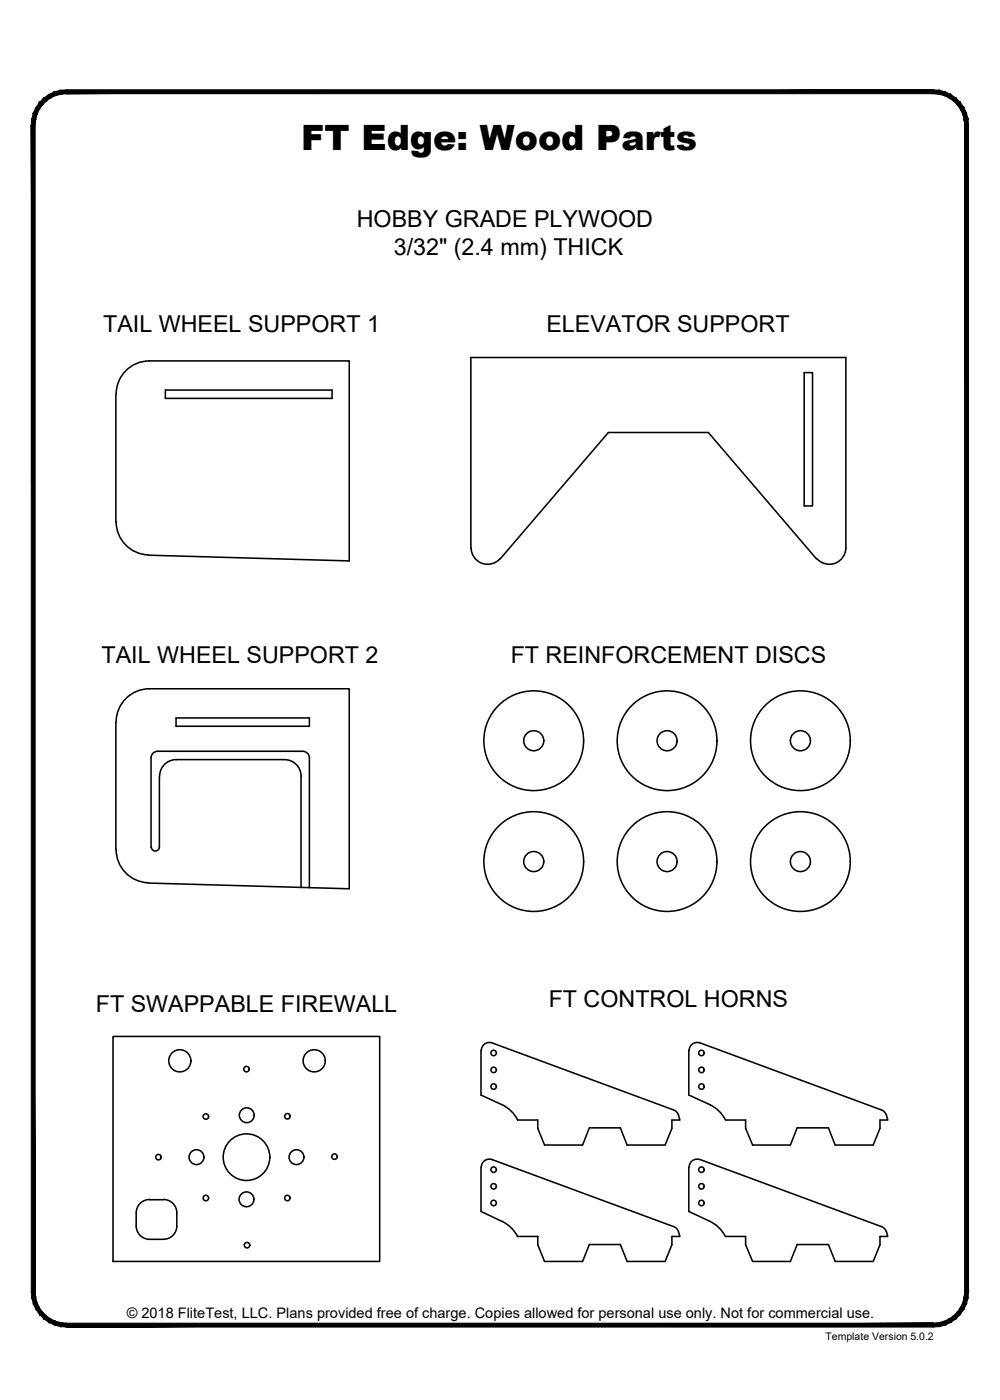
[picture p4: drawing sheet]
<svg xmlns="http://www.w3.org/2000/svg" width="190mm" height="267mm" viewBox="0 0 190 267" stroke-linecap="round" stroke-linejoin="round" font-family="sans-serif">
<!-- layer: 22 TILED -->
<g fill="#000" stroke="#000" stroke-width=".19">
<path d="M11.5 17.2l1.2-.1v.8zM11.5 17.2l.2 .7h1zM10.4 17.5l1.1-.3 .2 .7zM10.4 17.5l.2 .7 1.1-.3zM9.3 18l1.1-.5 .2 .7zM9.3 18l.4 .6 .9-.4zM8.3 18.7l1-.7 .4 .6zM8.3 18.7l.5 .5 .9-.6zM8.3 18.7l.5 .5-1.3 .3zM7.5 19.5l.6 .5 .7-.8zM7.5 19.5l.6 .5-1.3 .5zM6.8 20.5l.7 .3 .6-.8zM6.8 20.5l.7 .3-1.1 .7zM6.4 21.5l.6 .3 .5-1zM6.4 21.5l.6 .3-.9 .9zM6.1 22.7l.7 .1 .2-1zM6.1 22.7l.7 .1-.8 1.1zM6.8 22.8l-.8 1.1h.7z"/>
<path d="M12.7 17.9h165.1v-.8zM12.7 17.1h165.1l-165.1 .8z"/>
<path d="M6 23.9l.7 222.2v-222.2zM6 23.9l.7 222.2h-.7z"/>
<path d="M184.4 22.7l.1 1.2h-.7zM183.7 22.8l.1 1.1 .6-1.2zM184.1 21.5l.3 1.2-.7 .1zM183.4 21.8l.3 1 .4-1.3zM183.6 20.5l.5 1-.7 .3zM183 20.8l.4 1 .2-1.3zM182.9 19.5l.7 1-.6 .3zM182.4 20l.6 .8-.1-1.3zM182.1 18.7l.8 .8-.5 .5zM182.1 18.7l-.5 .5 .8 .8zM181.1 18l1 .7-.5 .5zM181.1 18l-.3 .6 .8 .6zM180.1 17.5l1 .5-.3 .6zM180.1 17.5l-.3 .7 1 .4zM178.9 17.2l1.2 .3-.3 .7zM178.9 17.2l-.1 .7 1 .3zM177.8 17.1l1.1 .1-.1 .7zM177.8 17.1v.8h1z"/>
<path d="M6 246.1h.7l-.6 1.2zM6.7 246.1l-.6 1.2 .7-.2zM6.1 247.3l.7-.2-.4 1.3zM6.8 247.1l-.4 1.3 .6-.3zM6.4 248.4l.6-.3-.2 1.3zM7 248.1l-.2 1.3 .7-.3zM6.8 249.4l.7-.3v1.3zM7.5 249.1v1.3l.6-.5zM7.5 250.4l.6-.5 .2 1.3zM8.1 249.9l.2 1.3 .5-.5zM8.8 250.7l.5 1.2-1-.7zM8.8 250.7l.5 1.2 .4-.6zM9.7 251.3l.7 1.1-1.1-.5zM9.7 251.3l.7 1.1 .2-.7zM10.6 251.7l.9 1-1.1-.3zM10.6 251.7l.9 1 .2-.7zM11.7 252l1 .8-1.2-.1zM11.7 252l1 .8v-.7z"/>
<path d="M12.7 252.1v.7l165.1-.7zM12.7 252.8l165.1-.7v.7z"/>
<path d="M177.8 252.1l1.1 .6-1.1 .1zM177.8 252.1l1.1 .6-.1-.7zM178.8 252l1.3 .4-1.2 .3zM178.8 252l1.3 .4-.3-.7zM179.8 251.7l1.3 .2-1 .5zM179.8 251.7l1.3 .2-.3-.6zM180.8 251.3l1.3-.1-1 .7zM180.8 251.3l1.3-.1-.5-.5zM181.6 250.7l1.3-.3-.8 .8zM181.6 250.7l1.3-.3-.5-.5zM182.4 249.9l1.2-.5-.7 1zM183 249.1l-.6 .8 1.2-.5zM183 249.1l1.1-.7-.5 1zM183.4 248.1l-.4 1 1.1-.7zM183.4 248.1l1-.8-.3 1.1zM183.7 247.1l-.3 1 1-.8zM184.5 246.1l-.1 1.2-.7-.2zM183.8 246.1l-.1 1 .8-1z"/>
<path d="M183.8 23.9v222.2h.7zM183.8 23.9h.7v222.2z"/>
</g>
<!-- layer: 01 CUT -->
<g fill="none" stroke="#000" stroke-width=".3">
<path d="M22.1 75.1v24.3M22.1 75.1a6.3 6.3 0 0 1 6.3-6.3h38.1v38.1l-38.2-1.1M31.5 74.3h31.8v1.6h-31.8zM153.2 71h1.6v25.4h-1.6zM22.1 99.4a6.3 6.3 0 0 0 6.2 6.3M89.7 104.4v-36.3h71.4v36.3M89.7 104.3a3.2 3.2 0 0 0 2.1 3 3.2 3.2 0 0 0 3.5-.9M95.3 106.5l20.6-24.1h19l20.6 24.1M161.1 104.3a3.2 3.2 0 0 1-2 3 3.2 3.2 0 0 1-3.5-.9M22.1 137.6v24.3M22.1 137.5a6.3 6.3 0 0 1 6.3-6.3h38.1v38.1l-38.2-1.1M33.5 136.8h25.4v1.6h-25.4z"/>
<path d="M30 143.1h27.6M30 143.1a1.26 1.26 0 0 0-1.2 1.3v17M30.4 147.9v13.5a.77 .77 0 0 1-.8 .7 .77 .77 0 0 1-.8-.7M33.5 144.7h20.7a3.2 3.2 0 0 1 3.2 3.2v21.2M33.6 144.7a3.2 3.2 0 0 0-3.2 3.2M57.7 143.1a1.26 1.26 0 0 1 1.2 1.3v24.7M22.1 161.8a6.3 6.3 0 0 0 6.2 6.4M21.5 197.4h50.8v42.9h-50.8zM91.6 200.2v8.4l4 1.8M91.7 200.1a1.56 1.56 0 0 1 2.1-1.4l34.5 12.7M95.6 210.4l1.1 .7 .9 .7 1 1.5M128.3 211.4a1.56 1.56 0 0 1 1 1"/>
<path d="M129.2 212.4l.3 1h-1.5v1.6l-1.3 3.1h-7.2l-1.3-3.2h-5.9l-1.3 3.2h-7.3l-1.3-3.1v-1.6h-3.8M131.2 200.2v8.4l4 1.8M131.3 200.1a1.56 1.56 0 0 1 2.1-1.4l34.5 12.7M135.2 210.4l1.5 1 .8 .9 .7 1M167.9 211.4a1.56 1.56 0 0 1 1 1M168.9 212.4l.2 1h-1.5v1.6l-1.3 3.1h-7.2l-1.3-3.2h-5.9l-1.3 3.2h-7.2l-1.4-3.1v-1.6h-3.8M28.5 228.5h2.6M28.5 228.5a2.55 2.55 0 0 0-2.6 2.6v2.5a2.55 2.55 0 0 0 2.6 2.5h2.6M31.1 228.5a2.55 2.55 0 0 1 2.6 2.6v2.4a2.55 2.55 0 0 1-2.6 2.6M91.6 222.4v8.4l4 1.9M93.8 220.9l34.5 12.8a1.45 1.45 0 0 1 .9 1l.3 .8h-1.5v1.6l-1.3 3.2h-7.2l-1.3-3.2h-5.9l-1.3 3.2h-7.3l-1.3-3.2v-1.6h-3.8l-1-1.4-.9-.8-1.1-.6M93.8 220.9a1.56 1.56 0 0 0-2.1 1.5"/>
<path d="M131.2 222.4v8.4l4 1.9M133.4 220.9a1.56 1.56 0 0 0-2.1 1.5M133.4 220.9l34.5 12.8M135.2 232.7l1.5 1 .8 .8 .7 1h3.8v1.6l1.4 3.2h7.2l1.3-3.2h5.9l1.3 3.2h7.2l1.3-3.2v-1.6h1.5a2.17 2.17 0 0 0-1.2-1.8"/>
<circle cx="101.7" cy="141.1" r="9.5"/>
<circle cx="101.7" cy="141.1" r="1.91"/>
<circle cx="127.1" cy="141.1" r="9.5"/>
<circle cx="127.1" cy="141.1" r="1.91"/>
<circle cx="152.5" cy="141.1" r="9.5"/>
<circle cx="152.5" cy="141.1" r="1.91"/>
<circle cx="101.7" cy="164.1" r="9.5"/>
<circle cx="101.7" cy="164.1" r="1.91"/>
<circle cx="127.1" cy="164.1" r="9.5"/>
<circle cx="127.1" cy="164.1" r="1.91"/>
<circle cx="152.5" cy="164.1" r="9.5"/>
<circle cx="152.5" cy="164.1" r="1.91"/>
<circle cx="34.3" cy="202.1" r="2.11"/>
<circle cx="39.2" cy="212.7" r=".52"/>
<circle cx="47" cy="203.7" r=".52"/>
<circle cx="47" cy="212.5" r="1.41"/>
<circle cx="54.7" cy="212.6" r=".52"/>
<circle cx="59.9" cy="202.1" r="2.11"/>
<circle cx="94" cy="200.6" r=".52"/>
<circle cx="94" cy="207" r=".52"/>
<circle cx="94" cy="203.8" r=".52"/>
<circle cx="133.6" cy="200.6" r=".52"/>
<circle cx="133.6" cy="207" r=".52"/>
<circle cx="133.6" cy="203.8" r=".52"/>
<circle cx="30.2" cy="220.4" r=".52"/>
<circle cx="37.4" cy="220.4" r="1.41"/>
<circle cx="39.2" cy="228.2" r=".52"/>
<circle cx="47" cy="220.4" r="4.4"/>
<circle cx="47" cy="228.5" r="1.41"/>
<circle cx="47.1" cy="237.2" r=".52"/>
<circle cx="54.7" cy="228.2" r=".52"/>
<circle cx="56.5" cy="220.4" r="1.41"/>
<circle cx="63.7" cy="220.3" r=".52"/>
<circle cx="94" cy="226" r=".52"/>
<circle cx="94" cy="222.8" r=".52"/>
<circle cx="94" cy="229.2" r=".52"/>
<circle cx="133.6" cy="222.8" r=".52"/>
<circle cx="133.6" cy="229.2" r=".52"/>
<circle cx="133.6" cy="226" r=".52"/>
</g>
<text font-size="6.7" x="57.4" y="28.6">FT Edge: Wood Parts</text>
<g font-size="4.4">
<text x="68" y="43.2">HOBBY GRADE PLYWOOD</text>
<text x="75" y="48.6">3/32&quot; (2.4 mm) THICK</text>
<text x="19.6" y="63.2">TAIL WHEEL SUPPORT 1</text>
<text x="104.1" y="63.2">ELEVATOR SUPPORT</text>
<text x="19.3" y="126.3">TAIL WHEEL SUPPORT 2</text>
<text x="97.3" y="126.3">FT REINFORCEMENT DISCS</text>
<text x="104.5" y="191.8">FT CONTROL HORNS</text>
<text x="18.2" y="192.9">FT SWAPPABLE FIREWALL</text>
</g>
<text font-size="2.8" x="24.2" y="251.1">© 2018 FliteTest, LLC. Plans provided free of charge. Copies allowed for personal use only. Not for commercial use.</text>
<text font-size="2" x="157.3" y="255.3">Template Version 5.0.2</text>
</svg>
